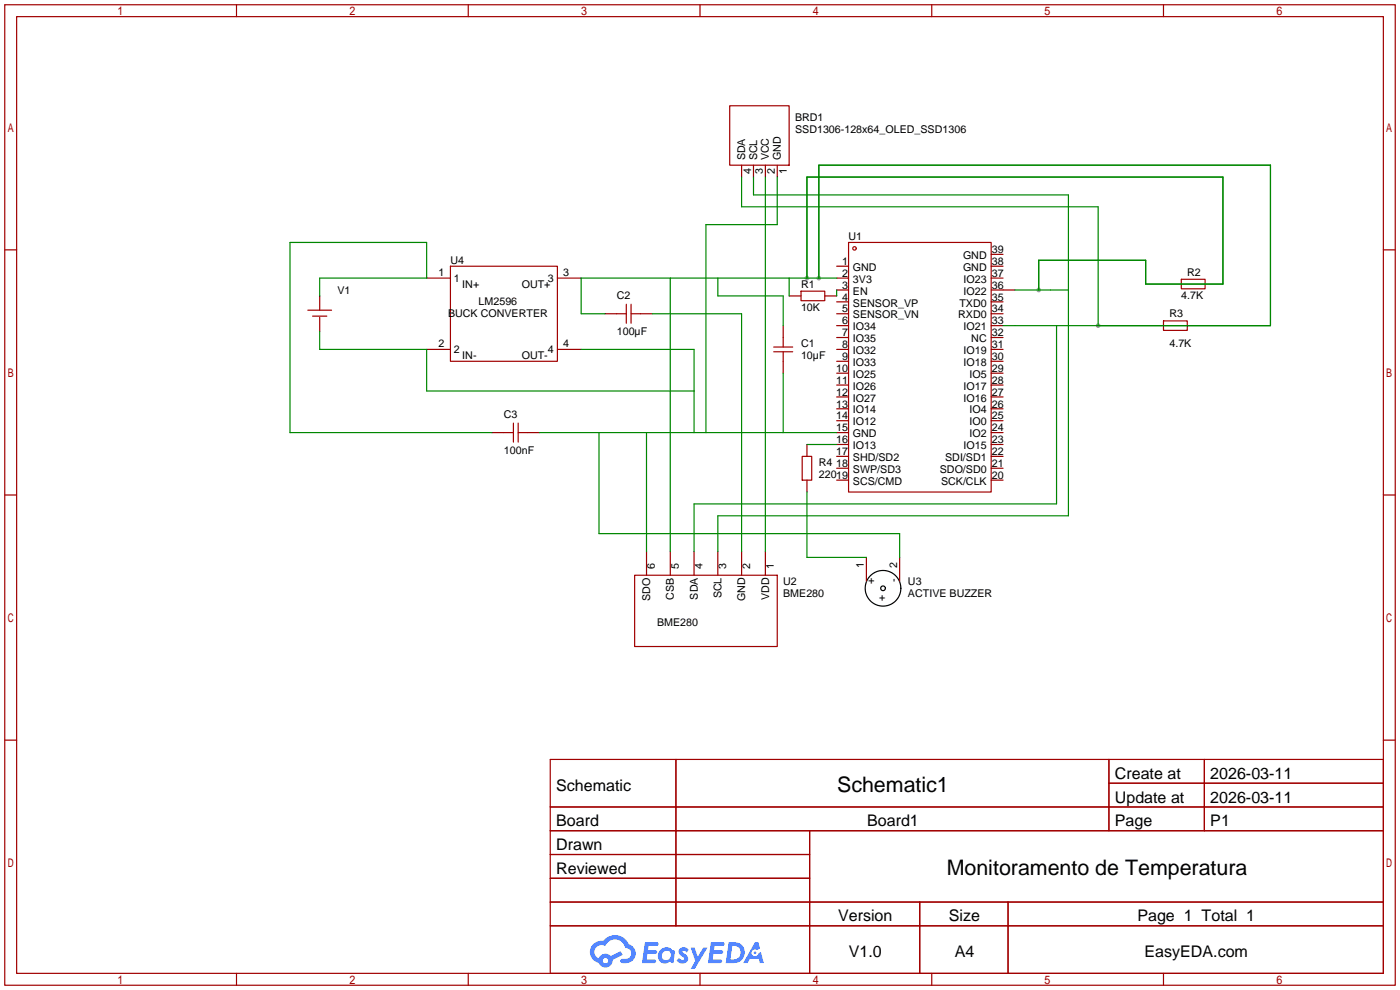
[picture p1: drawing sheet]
<svg xmlns="http://www.w3.org/2000/svg" width="299mm" height="212mm" viewBox="0 0 299 212" stroke-linecap="round" stroke-linejoin="round" font-family="sans-serif">
<g fill="#999">
<circle cx="222" cy="62" r=".51"/>
<circle cx="172.5" cy="59.4" r=".51"/>
<circle cx="175" cy="59.4" r=".51"/>
<circle cx="234.7" cy="69.6" r=".51"/>
</g>
<g fill="none" stroke="#a10000" stroke-width=".25">
<path d="M1 1h297.2v209.6h-297.2zM3.6 3.6h292.1v204.4h-292.1zM50.5 1v2.6M100.1 1v2.6M149.6 1v2.6M199.1 1v2.6M248.7 1v2.6M1 53.4h2.6M295.7 53.4h2.5M1 105.8h2.6M295.7 105.8h2.5M1 158.2h2.6"/>
<path d="M295.7 158.2h2.5M117.6 162.3h178.1v45.7h-178.1zM117.6 172.5h178.1M117.6 177.5h178.1M144.5 162.3v35.6M173 177.5v30.5M237 162.3v15.2M237 167.4h58.7M257.4 162.3v15.2M117.6 182.6h55.4M117.6 192.8h178.1M117.6 187.7h55.4"/>
<path d="M117.6 197.9h178.1M196.6 192.8v15.2M215.4 192.8v15.2M50.5 208v2.6M100.1 208v2.6M149.6 208v2.6M199.1 208v2.6M248.7 208v2.6"/>
</g>
<g fill="#5487ff">
<path d="M145.3 202.7a1.3 1.3 0 0 1 1.9 .3l-.4 .6a.54 .54 0 0 0-.9-.2l.1 .2a1.34 1.34 0 0 1 .9 1.8 1.47 1.47 0 0 1-2.3-.1l.5-.6 .8 .5a.31 .31 0 0 0 .4-.3 .31 .31 0 0 0-.3-.4 1.12 1.12 0 0 1-.7-1.8z"/>
<path d="M147.6 202.5h.9l.6 2 1.2-2h.9l-2.7 4.6h-.9l1-1.7z"/>
<path d="M137.8 201.4h1.7a1.31 1.31 0 0 1 1.2 .2 .4 .4 0 0 1-.3 .5l-1.8 .1-.1 .9h1.6a.4 .4 0 0 1 .4 .4 .4 .4 0 0 1-.5 .4h-1.6l-.2 1.2h1.4a.46 .46 0 0 1 .5 0 .46 .46 0 0 1 .1 .5l-.4 .2h-2.6z"/>
<path d="M151.9 201.4h1.7a1.32 1.32 0 0 1 1.2 .2 .39 .39 0 0 1-.3 .5l-1.8 .1-.1 .9h1.6a.4 .4 0 0 1 .4 .4 .4 .4 0 0 1-.4 .4h-1.7l-.2 1.2h1.4a.46 .46 0 0 1 .5 0 .46 .46 0 0 1 .1 .5l-.4 .2h-2.6z"/>
<path d="M161.3 201.4h.8l.3 1.3-.6 .4a.75 .75 0 0 0-1.1 .3 .75 .75 0 0 0 .5 1 .75 .75 0 0 0 .9-.7l.5-.2 .6 2.3h-.8l-.3-.9h-1.8l-.5 .9h-1z"/>
<path d="M155.7 201.4l-.6 4.4h1.5a2.27 2.27 0 0 0 2.6-2.2 2.27 2.27 0 0 0-2.7-2.2zM156.5 202.1a1.5 1.5 0 0 1 1.8 1.6 1.5 1.5 0 0 1-1.9 1.4h-.3z"/>
<path d="M141.2 203a1.6 1.6 0 0 0-.3 2.3 1.6 1.6 0 0 0 2.3 .2l.7 .3 .3-2.4-.1-.3-.5-.1a1.58 1.58 0 0 0-2.4 0zM141.8 203.5a.98 .98 0 0 1 1.6 .4 .98 .98 0 0 1-1.1 1.3 .94 .94 0 0 1-.9-.7 .94 .94 0 0 1 .4-1z"/>
<path d="M126.8 201.8a2.37 2.37 0 0 0 1.1 4 1.54 1.54 0 0 0 1.8 1 1.54 1.54 0 0 0 1.2-1.6l2.2-1.1-.5-.8-2 1a1.57 1.57 0 0 0-2.7 .5 1.5 1.5 0 0 1-.7-2.1 1.5 1.5 0 0 1 2.2-.5 2.23 2.23 0 0 1 2.3-1.4 2.23 2.23 0 0 1 2 1.8 1.16 1.16 0 0 1 1.2 1.1 1.16 1.16 0 0 1-1.1 1.2h-.7a.47 .47 0 0 0-.5 .4 .47 .47 0 0 0 .4 .5 2.17 2.17 0 0 0 2.5-.9 2.17 2.17 0 0 0-.3-2.7l-.8-.4a3.2 3.2 0 0 0-5.5-.7l-1.1 .1zM128.8 205.3a.6 .6 0 0 1 1.2 0 .6 .6 0 0 1-1.2 0z"/>
<circle cx="161.4" cy="203.6" r=".28"/>
</g>
<g fill="none" stroke="#a10000" stroke-width=".25">
<path d="M156 22.6h12.7v12.7h-12.7zM96.3 56.9h22.8v20.3h-22.8zM181.4 51.8h30.4v53.4h-30.4zM252.5 59.7h5.1v2h-5.1zM65.8 66.3h5.1M66.8 67.6h3M131.8 67.1h2.1M133.9 65v4.1M134.9 67.1h2M134.9 65v4.1M165.4 74.2h4M165.4 75.2h4"/>
<path d="M167.4 72.1v2.1M167.4 75.2v2M171.2 62.2h5.1v2.1h-5.1zM248.7 68.6h5v2h-5zM107.7 92.5h2M109.7 90.4v4.1M110.7 92.5h2.1M110.7 90.4v4.1M171.4 97.5h2.1v5.1h-2.1zM135.6 122.9h30.5v15.3h-30.5z"/>
<circle cx="182.6" cy="53.1" r=".38"/>
</g>
<g fill="none" stroke="#870000" stroke-width=".25">
<path d="M158.5 35.3v2.5M161 35.3v2.5M163.6 35.3v2.5M166.1 35.3v2.5M91.2 59.4h5.1M119.1 59.4h5.1M178.8 56.9h2.6M178.8 59.4h2.6M211.8 56.9h2.6M211.8 59.4h2.6M211.8 54.4h2.6M68.3 63.2v3.1"/>
<path d="M68.3 67.8v3.1M91.2 74.7h5.1M119.1 74.7h5.1M129.3 67.1h2.5M136.9 67.1h2.5M167.4 69.6v2.5M167.4 77.2v2.6M168.7 63.2h2.5M176.3 63.2h2.5M178.8 62h2.6M178.8 64.5h2.6M178.8 67.1h2.6"/>
<path d="M178.8 69.6h2.6M178.8 72.1h2.6M178.8 74.7h2.6M178.8 77.2h2.6M178.8 79.8h2.6M211.8 62h5.1M211.8 64.5h2.6M211.8 67.1h2.6M211.8 69.6h2.6M211.8 72.1h2.6M211.8 74.7h2.6M211.8 77.2h2.6"/>
<path d="M211.8 79.8h2.6M105.2 92.5h2.5M112.8 92.5h2.5M172.5 95v2.5M178.8 82.3h2.6M178.8 84.8h2.6M178.8 87.4h2.6M178.8 89.9h2.6M178.8 92.5h2.6M178.8 95h2.6M178.8 97.5h2.6M211.8 82.3h2.6"/>
<path d="M211.8 84.8h2.6M211.8 87.4h2.6M211.8 89.9h2.6M211.8 92.5h2.6M211.8 95h2.6M211.8 97.5h2.6M138.2 117.9v5M143.3 117.9v5M148.3 117.9v5M153.4 117.9v5M158.5 117.9v5M163.6 117.9v5"/>
<path d="M172.5 102.6v2.6M178.8 100.1h2.6M178.8 102.6h2.6M185.2 119.1v5.1M192.3 119.1v5.1M211.8 100.1h2.6M211.8 102.6h2.6"/>
</g>
<g fill="none" stroke="#000" stroke-width=".25">
<circle cx="188.7" cy="125.7" r="3.8"/>
<circle cx="188.7" cy="125.7" r=".51"/>
</g>
<g fill="none" stroke="#008700" stroke-width=".25">
<path d="M158.5 37.8v6.4h76.2v25.4M161 37.8v3.9h67.3v68.5h-74.9v7.7M163.6 37.8v80.1M166.1 37.8v10.2h-15.2v44.5M143.3 59.4v58.5M153.4 59.4v3.8h14v6.4M168.7 59.4v3.8M172.5 59.4v-21.6h88.9v22.9h-16.5v-5.1h-22.9v6.4M175 59.4v-24.1h96.5v34.3h-57.1M178.8 59.4h-54.6v7.7h5.1M68.3 70.9v3.8h22.9v8.9h57.1M68.3 63.2v-3.8h22.9v-7.6h-29.2v40.7h43.2"/>
<path d="M124.2 74.7h24.1v17.8M139.4 67.1h19.1v50.8M167.4 79.8v12.7M178.8 62v1.2M216.9 62h11.4M225.8 69.6v38.1h-77.5v10.2M115.3 92.5h63.5M128 92.5v21.5h64.3v5.1M138.2 92.5v25.4M172.5 95h6.3M172.5 105.2v13.9h12.7"/>
</g>
<g font-size="4.6">
<text x="178.9" y="169.3">Schematic1</text>
<text x="202.3" y="187.1">Monitoramento de Temperatura</text>
</g>
<g font-size="3.4">
<text x="238.3" y="166.4">Create at</text>
<text x="258.7" y="166.4">2026-03-11</text>
<text x="118.9" y="169">Schematic</text>
<text x="238.3" y="171.5">Update at</text>
<text x="258.7" y="171.5">2026-03-11</text>
<text x="118.9" y="176.6">Board</text>
<text x="185.3" y="176.6">Board1</text>
<text x="238.3" y="176.6">Page</text>
<text x="258.7" y="176.6">P1</text>
<text x="118.9" y="181.7">Drawn</text>
<text x="118.9" y="186.8">Reviewed</text>
<text x="179.1" y="196.9">Version</text>
<text x="202.8" y="196.9">Size</text>
<text x="243.1" y="196.9">Page 1 Total 1</text>
<text x="181.4" y="204.5">V1.0</text>
<text x="204" y="204.5">A4</text>
<text x="244.6" y="204.5">EasyEDA.com</text>
</g>
<g font-size="2.3">
<text x="169.9" y="28.4">SSD1306-128x64_OLED_SSD1306</text>
<text x="169.9" y="25.9">BRD1</text>
<text x="159.3" y="34.3" transform="rotate(-90 159.3 34.3)">SDA</text>
<text x="161.8" y="34.3" transform="rotate(-90 161.8 34.3)">SCL</text>
<text x="164.3" y="34.3" transform="rotate(-90 164.3 34.3)">VCC</text>
<text x="166.9" y="34.3" transform="rotate(-90 166.9 34.3)">GND</text>
<text x="160.5" y="37.2" transform="rotate(-90 160.5 37.2)">4</text>
<text x="163.1" y="37.2" transform="rotate(-90 163.1 37.2)">3</text>
<text x="165.6" y="37.2" transform="rotate(-90 165.6 37.2)">2</text>
<text x="168.1" y="37.2" transform="rotate(-90 168.1 37.2)">1</text>
<text x="181.4" y="51.3">U1</text>
<text x="93.7" y="58.9">1</text>
<text x="96.3" y="56.4">U4</text>
<text x="120.4" y="58.9">3</text>
<text x="180" y="56.6">1</text>
<text x="180" y="59.2">2</text>
<text x="182.3" y="57.9">GND</text>
<text x="205.8" y="57.9">GND</text>
<text x="205.8" y="55.4">GND</text>
<text x="212" y="59.2">37</text>
<text x="212" y="56.6">38</text>
<text x="212" y="54.1">39</text>
<text x="253.7" y="58.9">R2</text>
<text x="72.1" y="62.7">V1</text>
<text x="97" y="60.2">1</text>
<text x="98.8" y="61.5">IN+</text>
<text x="102.3" y="65.3">LM2596</text>
<text x="111.5" y="61.5">OUT+</text>
<text x="117.1" y="60.2">3</text>
<text x="131.8" y="64">C2</text>
<text x="171.2" y="61.5">R1</text>
<text x="180" y="61.7">3</text>
<text x="180" y="64.2">4</text>
<text x="182.3" y="60.4">3V3</text>
<text x="182.3" y="63">EN</text>
<text x="182.3" y="65.5">SENSOR_VP</text>
<text x="205.1" y="65.5">TXD0</text>
<text x="205.9" y="63">IO22</text>
<text x="205.9" y="60.4">IO23</text>
<text x="212" y="64.2">35</text>
<text x="212" y="61.7">36</text>
<text x="252.5" y="64">4.7K</text>
<text x="95.8" y="67.8">BUCK CONVERTER</text>
<text x="131.8" y="71.6">100µF</text>
<text x="171.2" y="66.5">10K</text>
<text x="180" y="66.8">5</text>
<text x="180" y="69.3">6</text>
<text x="180" y="71.9">7</text>
<text x="182.3" y="68.1">SENSOR_VN</text>
<text x="182.3" y="70.6">IO34</text>
<text x="204.8" y="68.1">RXD0</text>
<text x="205.9" y="70.6">IO21</text>
<text x="212" y="71.9">32</text>
<text x="212" y="69.3">33</text>
<text x="212" y="66.8">34</text>
<text x="249.9" y="67.8">R3</text>
<text x="93.7" y="74.2">2</text>
<text x="97" y="75.4">2</text>
<text x="98.8" y="76.7">IN-</text>
<text x="111.5" y="76.7">OUT-</text>
<text x="117.1" y="75.4">4</text>
<text x="120.4" y="74.2">4</text>
<text x="171.2" y="76.7">10µF</text>
<text x="171.2" y="74.2">C1</text>
<text x="180" y="74.4">8</text>
<text x="180" y="76.9">9</text>
<text x="182.3" y="73.1">IO35</text>
<text x="182.3" y="75.7">IO32</text>
<text x="205.9" y="75.7">IO19</text>
<text x="207.6" y="73.1">NC</text>
<text x="212" y="76.9">30</text>
<text x="212" y="74.4">31</text>
<text x="249.9" y="74.2">4.7K</text>
<text x="178.7" y="79.5">10</text>
<text x="178.7" y="82">11</text>
<text x="182.3" y="78.2">IO33</text>
<text x="182.3" y="80.8">IO25</text>
<text x="182.3" y="83.3">IO26</text>
<text x="205.9" y="83.3">IO17</text>
<text x="205.9" y="78.2">IO18</text>
<text x="207.2" y="80.8">IO5</text>
<text x="212" y="82">28</text>
<text x="212" y="79.5">29</text>
<text x="107.7" y="89.4">C3</text>
<text x="178.7" y="84.6">12</text>
<text x="178.7" y="87.1">13</text>
<text x="178.7" y="89.6">14</text>
<text x="182.3" y="85.8">IO27</text>
<text x="182.3" y="88.4">IO14</text>
<text x="205.9" y="85.8">IO16</text>
<text x="207.2" y="88.4">IO4</text>
<text x="212" y="89.6">25</text>
<text x="212" y="87.1">26</text>
<text x="212" y="84.6">27</text>
<text x="178.7" y="92.2">15</text>
<text x="178.7" y="94.7">16</text>
<text x="182.3" y="90.9">IO12</text>
<text x="182.3" y="93.5">GND</text>
<text x="182.3" y="96">IO13</text>
<text x="205.9" y="96">IO15</text>
<text x="207.2" y="93.5">IO2</text>
<text x="207.2" y="90.9">IO0</text>
<text x="212" y="94.7">23</text>
<text x="212" y="92.2">24</text>
<text x="107.7" y="97">100nF</text>
<text x="175" y="99.6">R4</text>
<text x="178.7" y="97.3">17</text>
<text x="178.7" y="99.8">18</text>
<text x="182.3" y="98.5">SHD/SD2</text>
<text x="182.3" y="101.1">SWP/SD3</text>
<text x="200.9" y="101.1">SDO/SD0</text>
<text x="202" y="98.5">SDI/SD1</text>
<text x="212" y="99.8">21</text>
<text x="212" y="97.3">22</text>
<text x="175" y="102.1">22019</text>
<text x="182.3" y="103.6">SCS/CMD</text>
<text x="201.1" y="103.6">SCK/CLK</text>
<text x="212" y="102.3">20</text>
<text x="140" y="121.7" transform="rotate(-90 140 121.7)">6</text>
<text x="145.1" y="121.7" transform="rotate(-90 145.1 121.7)">5</text>
<text x="150.1" y="121.7" transform="rotate(-90 150.1 121.7)">4</text>
<text x="155.2" y="121.7" transform="rotate(-90 155.2 121.7)">3</text>
<text x="160.3" y="121.7" transform="rotate(-90 160.3 121.7)">2</text>
<text x="165.4" y="121.7" transform="rotate(-90 165.4 121.7)">1</text>
<text x="167.4" y="125">U2</text>
<text x="184.6" y="121.4" transform="rotate(-90 184.6 121.4)">1</text>
<text x="186.9" y="124.8" transform="rotate(-90 186.9 124.8)">+</text>
<text x="191.7" y="124.5" transform="rotate(-90 191.7 124.5)">-</text>
<text x="191.7" y="121.4" transform="rotate(-90 191.7 121.4)">2</text>
<text x="194.1" y="125">U3</text>
<text x="139" y="128.4" transform="rotate(-90 139 128.4)">SDO</text>
<text x="144" y="128.1" transform="rotate(-90 144 128.1)">CSB</text>
<text x="149.1" y="128.1" transform="rotate(-90 149.1 128.1)">SDA</text>
<text x="154.2" y="127.9" transform="rotate(-90 154.2 127.9)">SCL</text>
<text x="159.3" y="128.5" transform="rotate(-90 159.3 128.5)">GND</text>
<text x="164.4" y="128.3" transform="rotate(-90 164.4 128.3)">VDD</text>
<text x="167.4" y="127.5">BME280</text>
<text x="187.9" y="128.5">+</text>
<text x="194.1" y="127.5">ACTIVE BUZZER</text>
<text x="140.4" y="133.8">BME280</text>
</g>
</svg>
